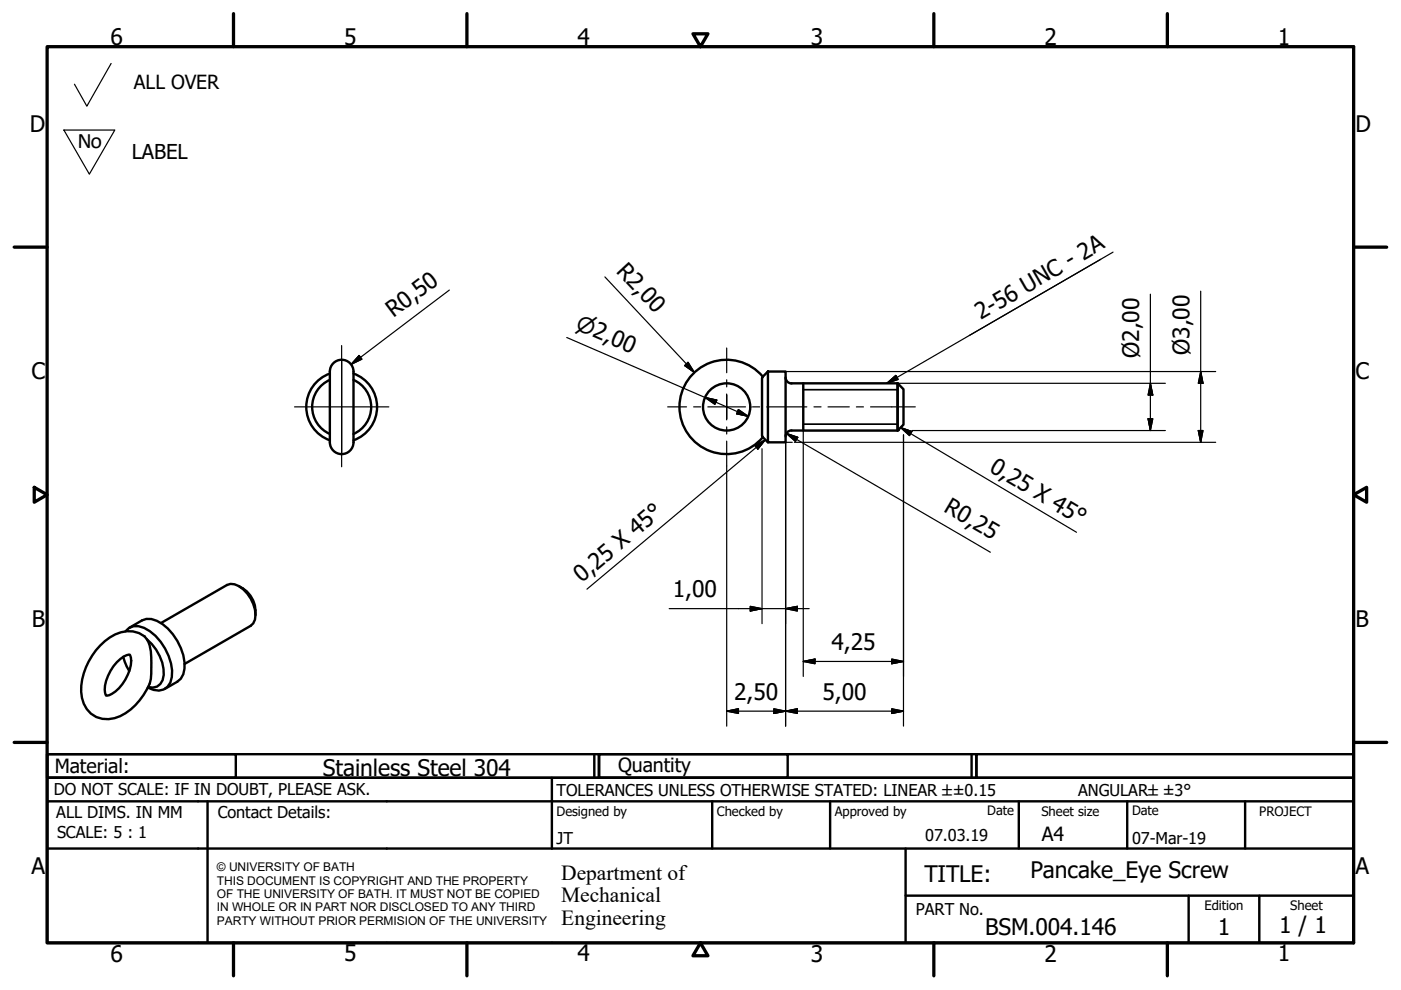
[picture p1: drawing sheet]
<svg xmlns="http://www.w3.org/2000/svg" width="297mm" height="210mm" viewBox="0 0 297 210" stroke-linecap="round" stroke-linejoin="round" font-family="sans-serif">
<!-- layer: Visible (ISO) -->
<g fill="none" stroke="#000" stroke-width=".51">
<path d="M69.9 79.2a7.5 7.5 0 0 0-5 7.1 7.5 7.5 0 0 0 5 7.1M70.5 77.2a2.51 2.51 0 0 1 2.8-.8 2.51 2.51 0 0 1 1.7 2.4v15a2.51 2.51 0 0 1-2.6 2.5 2.51 2.51 0 0 1-2.5-2.5v-15l.1-.6zM74.9 79.2a7.5 7.5 0 0 1 5 7.1 7.5 7.5 0 0 1-5 7.1M161.7 79.9a10 10 0 0 0-14.5-.9 10 10 0 0 0 0 14.6 10 10 0 0 0 14.5-.9M161.7 79.9l-.1 .3v12.2l.1 .3M162.8 78.8h3.8v15h-3.8zM162.8 78.8l-1.1 1.1M69.9 80.5a6.3 6.3 0 0 0-3.7 5.8 6.3 6.3 0 0 0 3.7 5.7M74.9 80.5a6.3 6.3 0 0 1 3.8 5.8 6.3 6.3 0 0 1-3.8 5.7M161.7 92.7l1.1 1.1M166.6 80a1.26 1.26 0 0 0 1.2 1.3M167.8 81.3h22.5"/>
<path d="M170.3 81.3v10M190.3 81.3l1.3 1.2v7.5l-1.3 1.3M190.3 91.3h-22.5a1.26 1.26 0 0 0-1.2 1.2M190.3 81.3v10M26.1 139.3l.8 2 .5 1M26.6 133.9a3 3 0 0 1 4-.8 11.3 11.3 0 0 1 5.8 10.5 2.94 2.94 0 0 1-3.8 2.7l-1.3-.5M27.5 133.1l2.6-1.6a4.1 4.1 0 0 1 4.3 .8 11.7 11.7 0 0 1 4.7 9.5l-.2 1.2-.6 .9-.7 .6-2.7 1.6M31.2 135.6a8 8 0 0 1 .9 4.9 9.1 9.1 0 0 1-1.7 6.9 10.7 10.7 0 0 1-7.4 5.1 5.5 5.5 0 0 1-5.8-5.8 14 14 0 0 1 7.2-12.2 5.4 5.4 0 0 1 6.8 1.1 9.8 9.8 0 0 1 3.5 7.5 2.53 2.53 0 0 1-3.3 2.6M34.1 132.1l14-8.1a3.1 3.1 0 0 1 3.5 .9 7.3 7.3 0 0 1 2.5 6.5l-.4 .8-.6 .5-14 8.1M50.6 124.3a6 6 0 0 1 3.6 6.1M24.8 140.4a4.2 4.2 0 0 1 2.7-1.6 4.8 4.8 0 0 1-.4 4.2 7.4 7.4 0 0 1-4.4 4.5h-.2a4.8 4.8 0 0 1 .4-4.2l1.2-2.1z"/>
<circle cx="154.1" cy="86.3" r="5"/>
</g>
<!-- layer: Visible Narrow (ISO) -->
<path d="M170.3 82.6h20M170.3 89.9h20" fill="none" stroke="#000" stroke-width=".36"/>
<!-- layer: Border (ISO) -->
<g fill="none" stroke="#000" stroke-width=".7">
<path d="M10 9.9h277v190h-277zM49.5 2.9v7M99 2.9v7M146.9 7.2h3.2l-1.6 2.7zM198 2.9v7M247.5 2.9v7M3 52.4h7M287 52.4h7M7.3 103.3l2.7 1.6-2.7 1.6zM287 104.9l2.8-1.6v3.2zM3 157.4h7M287 157.4h7"/>
<path d="M49.5 199.9v7M99 199.9v7M148.5 199.9l1.6 2.7h-3.2zM198 199.9v7M247.5 199.9v7"/>
</g>
<!-- layer: Title (ISO) -->
<g fill="none" stroke="#000" stroke-width=".51">
<path d="M10 159.9h40v5h-40zM10 159.9h117v5h-117zM126 159.9v5M127 159.9h40v5h-40zM127 159.9h80v5h-80zM206 159.9v5M207 159.9h80v5h-80zM10 169.9v-5h277v5M10 169.9h277v30h-277zM10 179.9h277M44 169.9v30M117 164.9v15"/>
<path d="M151 169.9v10M176 169.9v10M192 179.9v20M216 169.9v10M239 169.9v10M264 169.9v10M192 189.9h95M252 189.9v10M267 189.9v10"/>
</g>
<!-- layer: Sketch Geometry (ISO) -->
<path d="M23.6 13.5l-5.2 9-2.6-4.6M13.5 27.6h10.8l-5.4 9.3z" fill="none" stroke="#000" stroke-width=".25"/>
<!-- layer: Center Mark (ISO) -->
<path d="M72.4 73.3v13v-10M154.1 73.8v5.2M62.4 86.3h20M72.4 96.3v-10v12.7M154.1 83.5v2.8v-2.5M154.1 88.8v-2.5v2.7M154.1 80.5v1.5M154.1 90.5v1.5M154.1 93.5v5.3" fill="none" stroke="#000" stroke-width=".25"/>
<!-- layer: Centerline (ISO) -->
<path d="M141.6 86.3h4M147.1 86.3h1.5M150.1 86.3h8M159.6 86.3h1.5M162.6 86.3h8.5M172.6 86.3h1.5M175.6 86.3h4.5M181.6 86.3h1.5M184.6 86.3h9.5" fill="none" stroke="#000" stroke-width=".25"/>
<!-- layer: Symbol (ISO) -->
<path d="M233.4 55l-45.4 26.3M236 53.5l-30.5 17.6M160 94.5l2.3-1.3-1.6 2zM162.3 93.2l-37.9 31.7M188 81.3l1.9-1.7 .5 .8zM190.9 90.6l2.4 .9-.5 .9zM190.9 90.6l37.3 22.3" fill="none" stroke="#000" stroke-width=".25"/>
<path d="M188 81.3l1.9-1.7zM188 81.3l1.9-1.7 .5 .8zM162.3 93.2l-1.6 2zM160 94.5l2.3-1.3-1.6 2zM190.9 90.6l2.4 .9zM190.9 90.6l2.4 .9-.5 .9z" fill="#000" stroke="#000" stroke-width=".25"/>
<!-- layer: Dimension (ISO) -->
<g fill="none" stroke="#000" stroke-width=".25">
<path d="M128.2 58.7l19 20.3M76.1 75.4l.6 .8-2.3 1.1zM95.3 61.5l-20.9 15.8M120.2 71.6l38.4 16.7M145.2 77.5l.7-.7 1.3 2.2zM166.6 78.8h91.1M243.9 62.4v28.9M254.6 78.8l.5 2.5h-1zM254.6 61.7v32.1M149.5 84.3l2.5 .5-.4 .9zM154.1 98.8v55.2M156.5 86.8l2.1 1.5-2.4-.6z"/>
<path d="M161.6 92.4v.2M161.6 95.1v37.1M166.7 91.9l2.4 .8-.5 .9zM166.7 91.9l43.3 25.2M168 93.8h-1.4v60.2M168.4 93.8h89.3M190.3 81.3h56.8M190.7 91.3h-20.4v52.1M191.6 92.2v61.8M193.4 91.3h53.7M243.4 88.8h1l-.5 2.5zM243.9 81.3l.5 2.5h-1z"/>
<path d="M254.1 91.3h1l-.5 2.5zM141.9 129h29.7M159.1 128.6l2.5 .4-2.5 .6zM166.6 129l2.5-.4v1zM189.1 139.7l2.5 .5-2.5 .5zM154.1 150.8l2.5-.5v1zM154.1 150.8h37.5M164.1 150.3l2.5 .5-2.5 .5zM166.6 150.8l2.5-.5v1zM170.3 140.2l2.5-.5v1zM170.3 140.2h21.3M189.1 150.3l2.5 .5-2.5 .5z"/>
</g>
<g fill="#000" stroke="#000" stroke-width=".25">
<path d="M76.1 75.4l-1.7 1.9zM76.1 75.4l.6 .8-2.3 1.1zM145.2 77.5l2 1.5zM145.2 77.5l.7-.7 1.3 2.2zM149.5 84.3l2.5 .5zM149.5 84.3l2.5 .5-.4 .9zM156.2 87.7l2.4 .6zM156.5 86.8l2.1 1.5-2.4-.6zM166.7 91.9l2.4 .8zM166.7 91.9l2.4 .8-.5 .9zM243.4 88.8l.5 2.5zM243.4 88.8h1l-.5 2.5z"/>
<path d="M243.9 81.3l.5 2.5zM243.9 81.3l.5 2.5h-1zM254.1 91.3l.5 2.5zM254.1 91.3h1l-.5 2.5zM254.6 78.8l.5 2.5zM254.6 78.8l.5 2.5h-1zM159.1 129.6l2.5-.6zM159.1 128.6l2.5 .4-2.5 .6zM166.6 129l2.5-.4zM166.6 129l2.5-.4v1zM170.3 140.2l2.5-.5zM170.3 140.2l2.5-.5v1z"/>
<path d="M154.1 150.8l2.5-.5zM154.1 150.8l2.5-.5v1zM164.1 151.3l2.5-.5zM164.1 150.3l2.5 .5-2.5 .5zM166.6 150.8l2.5-.5zM166.6 150.8l2.5-.5v1zM189.1 140.7l2.5-.5zM189.1 139.7l2.5 .5-2.5 .5zM189.1 151.3l2.5-.5zM189.1 150.3l2.5 .5-2.5 .5z"/>
</g>
<g font-size="4.8">
<text x="23.4" y="9.5">6</text>
<text x="72.9" y="9.5">5</text>
<text x="122.4" y="9.5">4</text>
<text x="171.9" y="9.5">3</text>
<text x="221.4" y="9.5">2</text>
<text x="270.9" y="9.5">1</text>
<text x="6.3" y="27.9">D</text>
<text x="287.4" y="27.9">D</text>
<text x="130.5" y="57.6" transform="rotate(47 130.5 57.6)">R2,00</text>
<text x="83.4" y="67.5" transform="rotate(-37 83.4 67.5)">R0,50</text>
<text x="208" y="67.9" transform="rotate(-30 208 67.9)">2-56 UNC - 2A</text>
<text x="241.5" y="75.9" transform="rotate(-90 241.5 75.9)">Ø2,00</text>
<text x="252.2" y="75.2" transform="rotate(-90 252.2 75.2)">Ø3,00</text>
<text x="6.7" y="80.4">C</text>
<text x="287.4" y="80.4">C</text>
<text x="209.6" y="99.9" transform="rotate(31 209.6 99.9)">0,25 X 45°</text>
<text x="199.9" y="108.4" transform="rotate(30 199.9 108.4)">R0,25</text>
<text x="123.4" y="123.6" transform="rotate(-40 123.4 123.6)">0,25 X 45°</text>
<text x="142.6" y="126.7">1,00</text>
<text x="6.8" y="132.9">B</text>
<text x="176.3" y="137.9">4,25</text>
<text x="287.4" y="132.9">B</text>
<text x="155.6" y="148.4">2,50</text>
<text x="174.4" y="148.4">5,00</text>
<text x="68.5" y="164.5">Stainless Steel 304</text>
<text x="6.7" y="185.4">A</text>
<text x="287.4" y="185.4">A</text>
<text x="196" y="187">TITLE:</text>
<text x="218.5" y="186.2">Pancake_Eye Screw</text>
<text x="271.2" y="197.9">1 / 1</text>
<text x="23.4" y="203.9">6</text>
<text x="72.9" y="203.8">5</text>
<text x="122.4" y="203.8">4</text>
<text x="171.9" y="203.9">3</text>
<text x="208.9" y="198.2">BSM.004.146</text>
<text x="221.4" y="203.9">2</text>
<text x="258.2" y="198.2">1</text>
<text x="270.9" y="203.8">1</text>
</g>
<text font-size="4.7" x="16.4" y="31.3">No</text>
<g font-size="4.6">
<text x="121.8" y="69.7" transform="rotate(23 121.8 69.7)">⌀2,00</text>
<text x="119" y="186.5">Department of</text>
<text x="119" y="191.3">Mechanical</text>
<text x="119" y="196">Engineering</text>
</g>
<text font-size="4.3" x="27.9" y="33.8">LABEL</text>
<g font-size="4.1">
<text x="28.4" y="18.9">ALL OVER</text>
<text x="11.6" y="163.9">Material:</text>
<text x="131" y="163.7">Quantity</text>
<text x="220.9" y="178.4">A4</text>
</g>
<g font-size="3.5">
<text x="11.4" y="168.5">DO NOT SCALE: IF IN DOUBT, PLEASE ASK.</text>
<text x="11.9" y="173.5">ALL DIMS. IN MM</text>
<text x="46.2" y="173.5">Contact Details:</text>
<text x="118" y="168.8">TOLERANCES UNLESS OTHERWISE STATED: LINEAR ±±0.15</text>
<text x="228.6" y="168.8">ANGULAR±±3°</text>
<text x="12.1" y="177.6">SCALE: 5 : 1</text>
<text x="118" y="178.9">JT</text>
<text x="196.2" y="178.3">07.03.19</text>
<text x="240" y="178.9">07-Mar-19</text>
<text x="194.2" y="194.1">PART No.</text>
</g>
<g font-size="2.8">
<text x="118" y="173">Designed by</text>
<text x="152" y="173">Checked by</text>
<text x="177" y="173">Approved by</text>
<text x="209.3" y="172.9">Date</text>
<text x="220.8" y="173">Sheet size</text>
<text x="240" y="172.9">Date</text>
<text x="267" y="172.9">PROJECT</text>
<text x="255.4" y="193">Edition</text>
<text x="273.6" y="193">Sheet</text>
</g>
<g font-size="2.5">
<text x="46" y="184.7">© UNIVERSITY OF BATH</text>
<text x="46" y="187.6">THIS DOCUMENT IS COPYRIGHT AND THE PROPERTY</text>
<text x="46" y="190.4">OF THE UNIVERSITY OF BATH. IT MUST NOT BE COPIED</text>
<text x="46" y="193.2">IN WHOLE OR IN PART NOR DISCLOSED TO ANY THIRD</text>
<text x="46" y="196.1">PARTY WITHOUT PRIOR PERMISION OF THE UNIVERSITY</text>
</g>
</svg>
